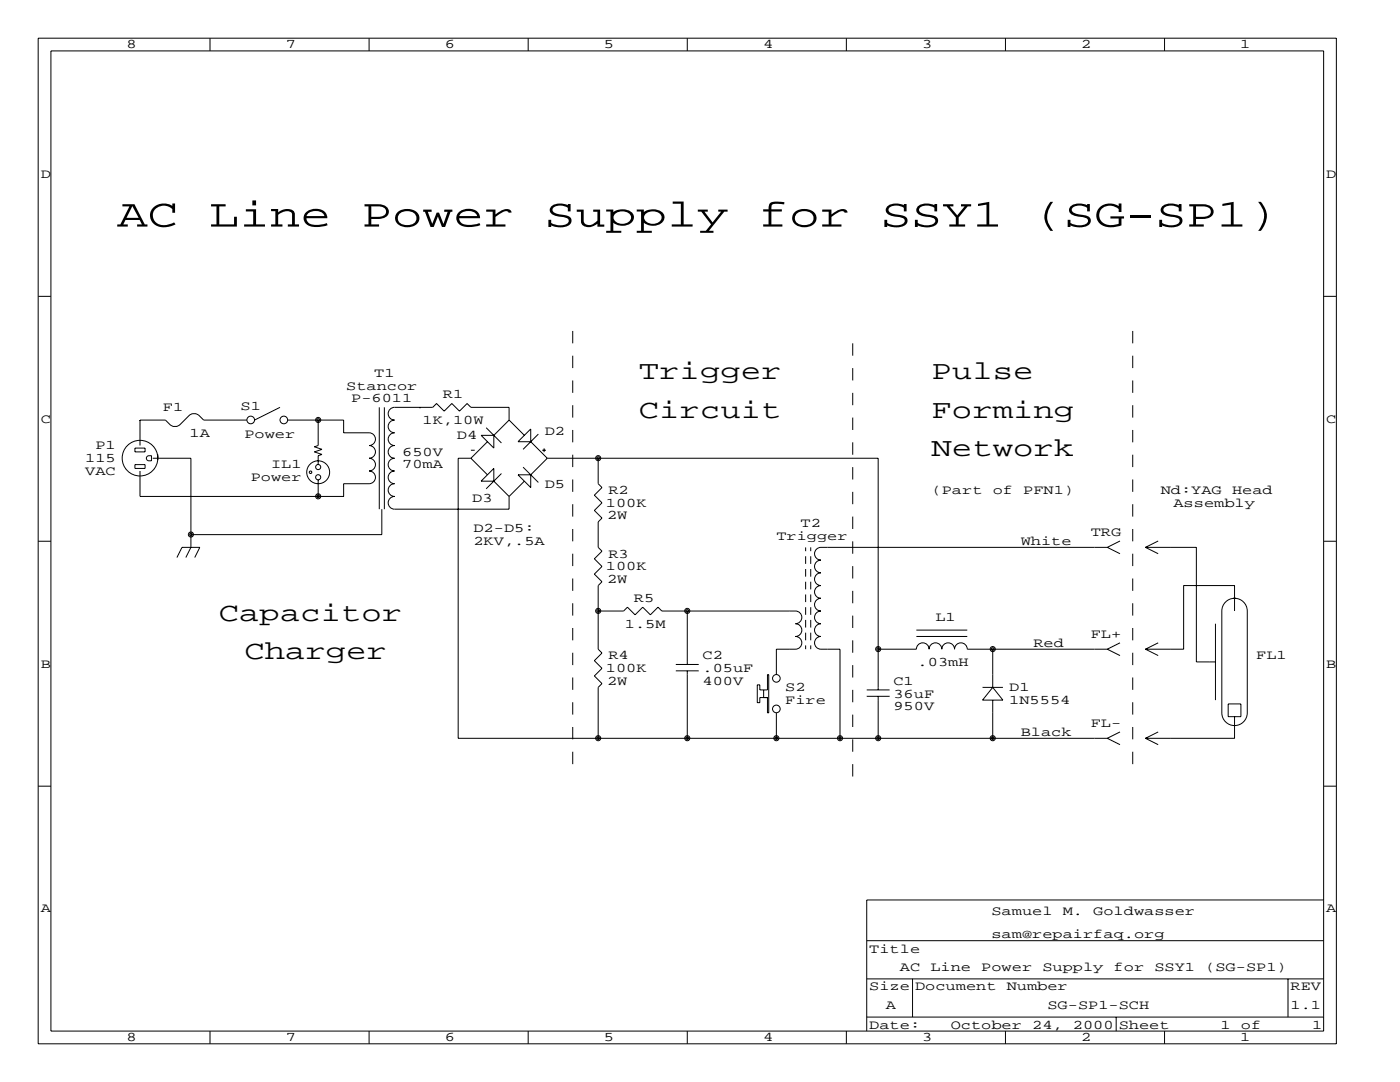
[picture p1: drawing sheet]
<svg xmlns="http://www.w3.org/2000/svg" width="279mm" height="216mm" viewBox="0 0 279 216" stroke-linecap="round" stroke-linejoin="round" font-family="sans-serif">
<g fill="none" stroke="#000" stroke-width=".2">
<path d="M7.6 7.6h259.1v200.7h-259.1zM10.2 10.2h254v195.5h-254zM41.9 7.6v2.6M73.7 7.6v2.6M105.4 7.6v2.6M137.2 7.6v2.6M168.9 7.6v2.6M200.7 7.6v2.6M232.4 7.6v2.6M7.6 59.1h2.6M264.2 59.1h2.5M26.9 92.7h2.1v.8h-2.1z"/>
<path d="M26.9 89.4h2.1v.8h-2.1zM27.9 83.8h.1M27.9 83.8h5.1l1 1 .5 .3h.8l.5-.3 2-2 .6-.3h.7l.5 .3 1 1h8.7M27.9 83.8v5.1M29.5 91l.7-.1v1h-.5a.51 .51 0 0 1-.5-.3 .51 .51 0 0 1 .3-.6zM30.5 91.4h7.6v17.8l-1 2.1M31.5 90.7v1M55.9 81.3l-5.1 2.5M57.4 83.8h11.2v2.6h5.1a1.27 1.27 0 0 1 1.2 1.2 1.27 1.27 0 0 1-1.2 1.3 1.27 1.27 0 0 1 1.2 1.3 1.27 1.27 0 0 1-1.2 1.2 1.27 1.27 0 0 1 1.2 1.3 1.27 1.27 0 0 1-1.2 1.3 1.27 1.27 0 0 1 1.2 1.3 1.27 1.27 0 0 1-1.2 1.2h-5.1v2.6h-40.7v-5.1M63.5 83.8v5.1l-.8 .3 1.6 .5-1.6 .5 1.6 .5-.8 .2v1.8M63.5 95.8v3.3M75.7 81.3v20.3"/>
<path d="M76.7 81.3v20.3M83.8 81.3h.1M94 91.4l3.3 3.3M94 89.8h.7M94 91.4h-2.6v55.9h129.6M96 86.9h2.6v2.5zM97 85.3l3.1 3.1M97.3 88.1l-3.3 3.3M98.6 93.5v2.5h-2.6zM98.6 96l3 3.1M100.1 94.5l-3.1 3M101.6 83.8v-2.5h-7.6l-.8-.8-1.5 1.5-1.5-1.5-1.6 1.5-1.5-1.5-.7 .8h-7.7a1.27 1.27 0 0 0-1.2 1.2 1.27 1.27 0 0 0 1.2 1.3 1.27 1.27 0 0 0-1.2 1.3 1.27 1.27 0 0 0 1.2 1.3 1.27 1.27 0 0 0-1.2 1.2 1.27 1.27 0 0 0 1.2 1.3 1.27 1.27 0 0 0-1.2 1.3 1.27 1.27 0 0 0 1.2 1.2 1.27 1.27 0 0 0-1.2 1.3 1.27 1.27 0 0 0 1.2 1.3 1.27 1.27 0 0 0-1.2 1.2 1.27 1.27 0 0 0 1.2 1.3 1.27 1.27 0 0 0-1.2 1.3 1.27 1.27 0 0 0 1.2 1.3 1.27 1.27 0 0 0-1.2 1.2 1.27 1.27 0 0 0 1.2 1.3h22.9v-2.5"/>
<path d="M101.6 83.8l-3 3.1M101.6 83.8l3 3.1M103.4 94.7h2.5v2.6zM104.4 93.2l3 3.1M104.6 96l-3 3.1M105.9 85.6v2.5h-2.5zM105.9 88.1l3.3 3.3M107.4 86.6l-3 3.1M108.2 89.8h.8M108.6 89.5v.7M109.2 91.4l-3.3 3.3M109.2 91.4h66.1v46.3"/>
<path d="M119.4 91.4v5.1l.7 .8-1.5 1.5 1.5 1.5-1.5 1.6 1.5 1.5-.7 .7v5.1l.7 .8-1.5 1.5 1.5 1.5-1.5 1.6 1.5 1.5-.7 .7v12.7l.7 .8-1.5 1.5 1.5 1.5-1.5 1.6 1.5 1.5-.7 .8v10.1M7.6 108h2.6M35.3 111.3l1-2.1h3.6l-1 2.1M76.2 101.6v5.1h-38.1M160.8 109.2v.8M160.8 111v1.5M160.8 113.5v1.6M160.8 116.1v1.5M160.8 118.6v1.5M161.8 109.2v.8M161.8 111v1.5M161.8 113.5v1.6"/>
<path d="M161.8 116.1v1.5M161.8 118.6v1.5M221 109.2h-57.2a1.27 1.27 0 0 0-1.2 1.3 1.27 1.27 0 0 0 1.2 1.3 1.27 1.27 0 0 0-1.2 1.2 1.27 1.27 0 0 0 1.2 1.3 1.27 1.27 0 0 0-1.2 1.3 1.27 1.27 0 0 0 1.2 1.2 1.27 1.27 0 0 0-1.2 1.3 1.27 1.27 0 0 0 1.2 1.3 1.27 1.27 0 0 0-1.2 1.3 1.27 1.27 0 0 0 1.2 1.2 1.27 1.27 0 0 0-1.2 1.3 1.27 1.27 0 0 0 1.2 1.3 1.27 1.27 0 0 0-1.2 1.2 1.27 1.27 0 0 0 1.2 1.3 1.27 1.27 0 0 0-1.2 1.3 1.27 1.27 0 0 0 1.2 1.2h3.8v17.8M221 109.2l2.5 1.3M223.5 107.9l-2.5 1.3M228.6 109.2h10.2v22.9h3.8M228.6 109.2l2.5 1.3M231.1 107.9l-2.5 1.3M246.1 119.4h.5M264.2 108h2.5M119.4 121.9h5.1l.7-.7 1.5 1.5 1.6-1.5 1.5 1.5 1.5-1.5 .8 .7h26.6a1.27 1.27 0 0 1 1.3 1.3 1.27 1.27 0 0 1-1.3 1.3 1.27 1.27 0 0 1 1.3 1.2 1.27 1.27 0 0 1-1.3 1.3 1.27 1.27 0 0 1 1.3 1.3 1.27 1.27 0 0 1-1.3 1.2h-3.8v5.1M134.9 133.9h4.5"/>
<path d="M134.9 132.6h4.5M137.2 121.9v10.7M137.2 133.9v13.4M151.1 136.7h.5v1h1.6v-3.1h.2v7.6h-.2v-3h-1.6v1h-.5zM152.4 137.7v1.5M160.8 121.2v1.5M160.8 123.7v1.5M160.8 126.2v1.6M160.8 128.8v.7M161.8 121.2v1.5M161.8 123.7v1.5M161.8 126.2v1.6"/>
<path d="M161.8 128.8v.7M173 138.9h4.5M173 137.7h4.5M175.3 129.5h7.6a1.27 1.27 0 0 1 1.2-1.2 1.27 1.27 0 0 1 1.3 1.2 1.27 1.27 0 0 1 1.3-1.2 1.27 1.27 0 0 1 1.3 1.2 1.27 1.27 0 0 1 1.2-1.2 1.27 1.27 0 0 1 1.3 1.2 1.27 1.27 0 0 1 1.3-1.2 1.27 1.27 0 0 1 1.2 1.2h28M175.3 138.9v8.4M182.9 127h10.1M182.9 125.7h10.1M196.1 137.2h4.1M198.1 129.5v7.7M198.1 139.7v7.6M198.1 137.2l2.1 2.5h-4.1zM221 129.5l2.5 1.3"/>
<path d="M223.5 128.3l-2.5 1.2M228.6 129.5l2.5 1.3M231.1 128.3l-2.5 1.2M242.6 124.5v15.2M244.4 120.3a2.54 2.54 0 0 1 2.8-.8 2.54 2.54 0 0 1 1.7 2.4v20.3a2.54 2.54 0 0 1-2.5 2.6 2.54 2.54 0 0 1-2.6-2.6v-20.3l.1-.6zM246.4 121.9v-5.1h-10.2v12.7h-7.6M7.6 156.9h2.6M154.9 142.2v5.1M221 147.3l2.5 1.3M223.5 146l-2.5 1.3M228.6 147.3l2.5 1.3M231.1 146l-2.5 1.3"/>
<path d="M245.1 140.5h2.5v2.5h-2.5zM246.4 143v4.3h-17.8M264.2 156.9h2.5M264.2 179.6h-91.2v26.1M173 195.3h91.2M173 187.7h91.2M182.1 195.3v7.6M257 195.3v7.6M41.9 205.7v2.6M73.7 205.7v2.6M105.4 205.7v2.6M137.2 205.7v2.6"/>
<path d="M168.9 205.7v2.6M173 202.9h91.2M200.7 205.7v2.6M222.8 202.9v2.8M232.4 205.7v2.6"/>
<circle cx="27.9" cy="91.4" r="3.6"/>
<circle cx="50" cy="83.8" r=".76"/>
<circle cx="56.6" cy="83.8" r=".76"/>
<circle cx="62" cy="94.2" r=".25"/>
<circle cx="63.5" cy="94.2" r="2.29"/>
<circle cx="63.5" cy="99" r=".51"/>
<circle cx="63.5" cy="95.2" r=".51"/>
<circle cx="63.5" cy="93.2" r=".51"/>
<circle cx="63.5" cy="83.8" r=".51"/>
<circle cx="63.5" cy="99" r=".25"/>
<circle cx="63.5" cy="83.8" r=".25"/>
<circle cx="119.4" cy="91.4" r=".51"/>
<circle cx="119.4" cy="91.4" r=".25"/>
<circle cx="38.1" cy="106.7" r=".51"/>
<circle cx="38.1" cy="106.7" r=".25"/>
<circle cx="119.4" cy="121.9" r=".51"/>
<circle cx="119.4" cy="121.9" r=".25"/>
<circle cx="137.2" cy="121.9" r=".51"/>
<circle cx="137.2" cy="121.9" r=".25"/>
<circle cx="154.9" cy="135.4" r=".76"/>
<circle cx="175.3" cy="129.5" r=".51"/>
<circle cx="175.3" cy="129.5" r=".25"/>
<circle cx="198.1" cy="129.5" r=".51"/>
<circle cx="198.1" cy="129.5" r=".25"/>
<circle cx="119.4" cy="147.3" r=".51"/>
<circle cx="119.4" cy="147.3" r=".25"/>
<circle cx="137.2" cy="147.3" r=".51"/>
<circle cx="137.2" cy="147.3" r=".25"/>
<circle cx="154.9" cy="147.3" r=".51"/>
<circle cx="154.9" cy="141.5" r=".76"/>
<circle cx="154.9" cy="147.3" r=".25"/>
<circle cx="167.6" cy="147.3" r=".51"/>
<circle cx="167.6" cy="147.3" r=".25"/>
<circle cx="175.3" cy="147.3" r=".51"/>
<circle cx="175.3" cy="147.3" r=".25"/>
<circle cx="198.1" cy="147.3" r=".51"/>
<circle cx="198.1" cy="147.3" r=".25"/>
</g>
<path d="M114.3 66v88.9M226.1 66v88.9M170.2 154.9v-88.9" fill="none" stroke="#000" stroke-width=".2" stroke-dasharray="2.5" stroke-linecap="butt"/>
<g font-size="7.9">
<text x="23.4" y="45.2">AC</text>
<text x="41.7" y="45.2">Line</text>
<text x="72.1" y="45.2">Power</text>
<text x="108.7" y="45.2">Supply</text>
<text x="151.4" y="45.2">for</text>
<text x="175.8" y="45.2">SSY1</text>
<text x="206.2" y="45.2">(SG-SP1)</text>
</g>
<g font-size="5.3">
<text x="127.5" y="75.7">Trigger</text>
<text x="185.9" y="75.7">Pulse</text>
<text x="127.5" y="83.3">Circuit</text>
<text x="185.9" y="83.3">Forming</text>
<text x="185.9" y="90.9">Network</text>
<text x="43.7" y="124">Capacitor</text>
<text x="48.8" y="131.6">Charger</text>
</g>
<g font-size="2.6">
<text x="25.3" y="9.7">8</text>
<text x="57" y="9.7">7</text>
<text x="88.8" y="9.7">6</text>
<text x="120.5" y="9.7">5</text>
<text x="152.3" y="9.7">4</text>
<text x="184" y="9.7">3</text>
<text x="215.8" y="9.7">2</text>
<text x="247.5" y="9.7">1</text>
<text x="8.1" y="35.5">D</text>
<text x="264.7" y="35.5">D</text>
<text x="69.1" y="77.7">Stancor</text>
<text x="74.7" y="75.2">T1</text>
<text x="32.5" y="82">F1</text>
<text x="48" y="81.8">S1</text>
<text x="70.1" y="80.3">P-6011</text>
<text x="88.4" y="79.5">R1</text>
<text x="8.1" y="84.3">C</text>
<text x="19" y="89.7">P1</text>
<text x="37.8" y="87.1">1A</text>
<text x="48.8" y="87.4">Power</text>
<text x="84.3" y="84.6">1K,10W</text>
<text x="91.2" y="87.6">D4</text>
<text x="108.7" y="86.9">D2</text>
<text x="264.7" y="84.3">C</text>
<text x="17" y="92.2">115</text>
<text x="17" y="94.7">VAC</text>
<text x="54.1" y="93.5">IL1</text>
<text x="80.3" y="90.9">650V</text>
<text x="80.3" y="93.5">70mA</text>
<text x="50" y="96">Power</text>
<text x="94.2" y="100.1">D3</text>
<text x="108.7" y="97.3">D5</text>
<text x="120.9" y="101.1">100K</text>
<text x="121.4" y="98.6">R2</text>
<text x="185.9" y="98.6">(Part</text>
<text x="198.1" y="98.6">of</text>
<text x="204.2" y="98.6">PFN1)</text>
<text x="231.6" y="98.6">Nd:YAG</text>
<text x="234.2" y="101.1">Assembly</text>
<text x="245.9" y="98.6">Head</text>
<text x="94.5" y="106.2">D2-D5:</text>
<text x="121.2" y="103.6">2W</text>
<text x="154.9" y="107.7">Trigger</text>
<text x="159.8" y="105.2">T2</text>
<text x="217.7" y="106.9">TRG</text>
<text x="94.5" y="108.7">2KV,.5A</text>
<text x="120.9" y="113.8">100K</text>
<text x="121.4" y="111.3">R3</text>
<text x="203.7" y="108.7">White</text>
<text x="121.2" y="116.3">2W</text>
<text x="124.7" y="125.2">1.5M</text>
<text x="126.5" y="120.1">R5</text>
<text x="186.7" y="124">L1</text>
<text x="121.4" y="131.6">R4</text>
<text x="140.2" y="131.6">C2</text>
<text x="206.2" y="129">Red</text>
<text x="217.7" y="127.3">FL+</text>
<text x="250.7" y="131.6">FL1</text>
<text x="8.1" y="133.2">B</text>
<text x="120.9" y="134.1">100K</text>
<text x="121.2" y="136.7">2W</text>
<text x="140.2" y="134.1">.05uF</text>
<text x="140.2" y="136.7">400V</text>
<text x="156.7" y="137.9">S2</text>
<text x="178.3" y="136.7">C1</text>
<text x="183.1" y="132.8">.03mH</text>
<text x="201.4" y="137.9">D1</text>
<text x="264.7" y="133.2">B</text>
<text x="156.7" y="140.5">Fire</text>
<text x="178.3" y="139.2">36uF</text>
<text x="178.3" y="141.7">950V</text>
<text x="201.4" y="140.5">1N5554</text>
<text x="203.7" y="146.8">Black</text>
<text x="217.7" y="145">FL-</text>
<text x="8.1" y="182.1">A</text>
<text x="197.9" y="182.6">Samuel</text>
<text x="212.1" y="182.6">M.</text>
<text x="218.2" y="182.6">Goldwasser</text>
<text x="264.7" y="182.1">A</text>
<text x="173.5" y="190.2">Title</text>
<text x="197.9" y="187.2">sam@repairfaq.org</text>
<text x="173.5" y="197.6">Size Document</text>
<text x="179.6" y="193.8">AC</text>
<text x="185.7" y="193.8">Line</text>
<text x="195.8" y="193.8">Power</text>
<text x="200.9" y="197.6">Number</text>
<text x="208" y="193.8">Supply</text>
<text x="222.3" y="193.8">for</text>
<text x="230.4" y="193.8">SSY1</text>
<text x="240.5" y="193.8">(SG-SP1)</text>
<text x="257.6" y="197.6">REV</text>
<text x="176.8" y="201.4">A</text>
<text x="209" y="201.4">SG-SP1-SCH</text>
<text x="257.6" y="201.4">1.1</text>
<text x="25.3" y="207.8">8</text>
<text x="57" y="207.8">7</text>
<text x="88.8" y="207.8">6</text>
<text x="120.5" y="207.8">5</text>
<text x="152.3" y="207.8">4</text>
<text x="173.5" y="205.2">Date:</text>
<text x="184" y="207.8">3</text>
<text x="189.7" y="205.2">October</text>
<text x="206" y="205.2">24,</text>
<text x="214.1" y="205.2">2000 Sheet</text>
<text x="215.8" y="207.8">2</text>
<text x="243.6" y="205.2">1</text>
<text x="247.5" y="207.8">1</text>
<text x="247.7" y="205.2">of</text>
<text x="261.9" y="205.2">1</text>
</g>
</svg>
